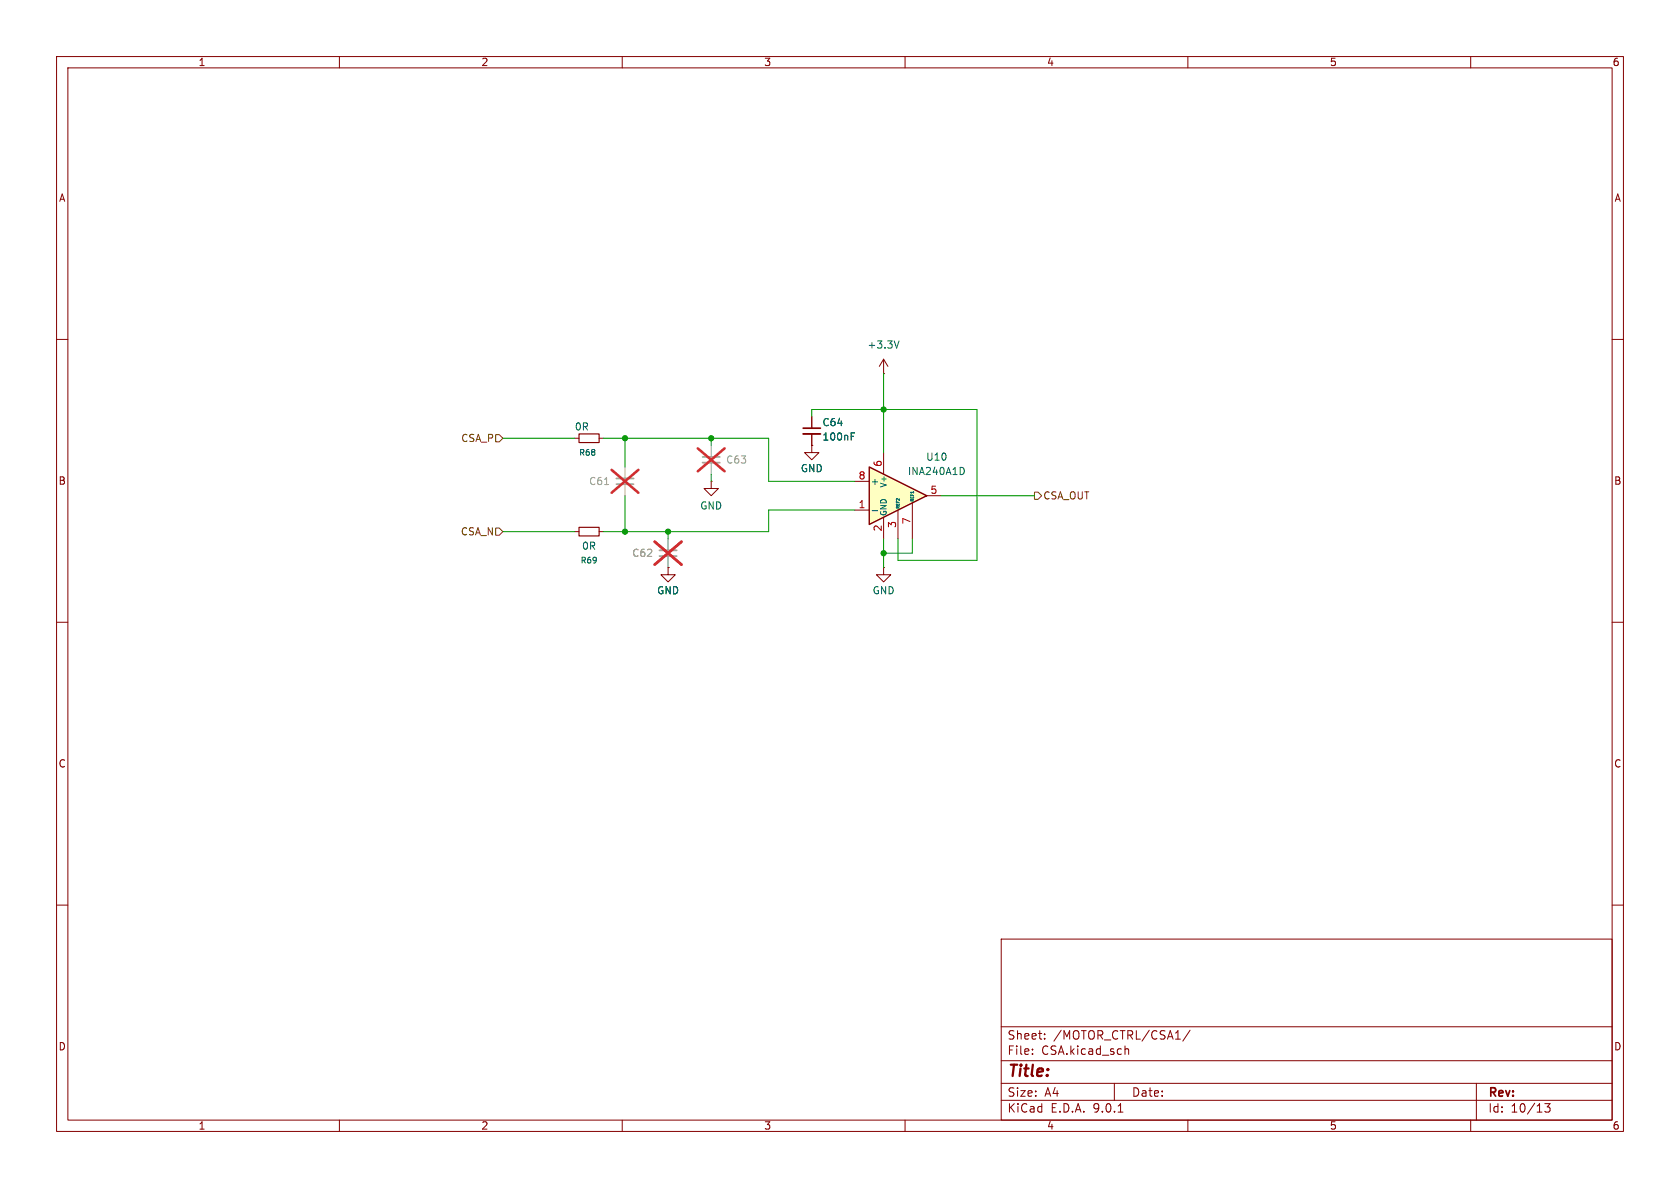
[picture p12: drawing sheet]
<svg xmlns="http://www.w3.org/2000/svg" width="297mm" height="210mm" viewBox="0 0 297 210" stroke-linecap="round" stroke-linejoin="round" font-family="sans-serif">
<g fill="none" stroke="#840000" stroke-width=".18">
<path d="M10 10h277v190h-277zM12 12h273v186h-273zM60 10v2M110 10v2M160 10v2M210 10v2M260 10v2M10 60h2M285 60h2M10 110h2M285 110h2M10 160h2"/>
<path d="M177 166h108v32h-108zM285 160h2M60 198v2M110 198v2M160 198v2M177 194.5h108M177 191.5h108M177 187.5h108M177 181.5h108M182.5 186.3v.1M182.5 185.5v.1M184.7 183.6v.1"/>
<path d="M184.7 182.8v.1M197 191.5v3M197.7 196.6h.8M198.9 184.9v1.5M198.9 185.5l.2-.1 .4 .1v.9M207.8 183.7h.9M210 198v2M210.4 182.1l-1.3 2M260 198v2M261 191.5v6.5M273.1 195.1h.9l-.5 .6 .5 .1v.7l-.3 .1h-.4l-.2-.1"/>
</g>
<path d="M153.7 82.6l10.1 5-10.1 5.1z" fill="#ffffc2"/>
<path d="M153.7 82.6l10.1 5-10.1 5.1z" fill="none" stroke="#840000" stroke-width=".25"/>
<g fill="none" stroke="#840000" stroke-width=".18">
<path d="M101.6 77.5h.8M105.9 77.5h.8M143.5 78.7v1.3h1.3l-1.3 1.3-1.3-1.3h1.3M143.5 78.7h.1M143.5 73.7v2M143.5 76.7v2M156.2 66h.1M156.2 63.5v2.5M156.2 63.5l-.8 1.3M156.2 63.5l.8 1.3M101.6 94h.8M105.9 94h.8"/>
<path d="M125.7 85.1v1.3h1.3l-1.3 1.2-1.2-1.2h1.2M125.7 85.1h.1M151.1 85.1h2.6M151.1 90.2h2.6M156.2 80v3.8M156.2 91.4v3.9M158.7 90.2v5.1M161.3 88.9v6.4M163.8 87.6h2.6M118.1 100.3v1.3h1.3l-1.3 1.3-1.3-1.3h1.3M118.1 100.3h.1M156.2 100.3v1.3h1.3l-1.3 1.3-1.3-1.3h1.3"/>
<path d="M156.2 100.3h.1"/>
</g>
<g fill="none" stroke="#006464" stroke-width=".18">
<path d="M150.5 77.1h.4M150.5 76.5h.6M158.9 60.3l-.4 1.2M154.2 90.3h1M158.5 88.6v.3h.5M158.5 89.1v.2h.5M158.5 89.6v.2h.5M158.5 88.2v.2M161 87.3v.3h.5M161 87.8v.2h.5M161 88.3v.3h.5M161.5 87l-.4 .1"/>
<path d="M170.2 82.7l.3 .5-.3 .6"/>
</g>
<path d="M142 75.7h3" fill="none" stroke="#840000" stroke-width=".3"/>
<path d="M142 76.7h3" fill="none" stroke="#840000" stroke-width=".33"/>
<path d="M109 85.6h3M116.6 98.3h3M124.2 80.8h3.1" fill="none" stroke="#a1a1a1" stroke-width=".3"/>
<path d="M109 84.6h3M116.6 97.3h3M124.2 81.8h3.1" fill="none" stroke="#a1a1a1" stroke-width=".33"/>
<path d="M125.7 78.7v2.1M110.5 82.6v2M110.5 85.6v2M118.1 95.3v2M118.1 98.3v2M125.7 81.8v2" fill="none" stroke="#a1a1a1" stroke-width=".18"/>
<path d="M106.9 85.7h.7" fill="none" stroke="#989898" stroke-width=".18"/>
<path d="M123.4 79.3l4.7 4M128.1 79.3l-4.7 4M108.1 83.1l4.8 4M112.9 83.1l-4.8 4M115.7 95.8l4.8 4M120.5 95.8l-4.8 4" fill="none" stroke="#e12e31" stroke-width=".46"/>
<path d="M102.4 76.7h3.5v1.5h-3.5zM102.4 93.2h3.5v1.5h-3.5z" fill="none" stroke="#840000" stroke-width=".2"/>
<path d="M87.6 76.8h.7l.6 .7-.6 .6h-.7zM87.6 93.3h.7l.6 .7-.6 .6h-.7zM182.9 87h.6l.6 .6-.6 .7h-.6z" fill="none" stroke="#725600" stroke-width=".18"/>
<g fill="none" stroke="#009600" stroke-width=".18">
<path d="M88.9 77.5h12.7M106.7 77.5h29.2v7.6h15.2M110.5 77.5v5.1M125.7 77.5v1.2M143.5 73.7v-1.3h29.2v26.7h-14v-3.8M156.2 66v14M88.9 94h12.7M110.5 87.6v6.4M118.1 94v1.3M125.7 83.8v1.3M151.1 90.2h-15.2v3.8h-29.2M156.2 95.3v5"/>
<path d="M161.3 95.3v2.5h-5.1M166.4 87.6h16.5"/>
</g>
<g fill="#009600" stroke="#009600" stroke-width=".18">
<circle cx="110.5" cy="77.5" r=".46"/>
<circle cx="125.7" cy="77.5" r=".46"/>
<circle cx="118.1" cy="94" r=".46"/>
<circle cx="110.5" cy="94" r=".46"/>
<circle cx="156.2" cy="72.4" r=".46"/>
<circle cx="156.2" cy="97.8" r=".46"/>
</g>
<text font-size="2.8" fill="#840000" x="178" y="190.9">Title:</text>
<g font-size="2.1" fill="#840000">
<text x="178" y="184">Sheet:</text>
<text x="186.2" y="184">/MOTOR_CTRL/CSA1/</text>
<text x="178" y="186.7">File:</text>
<text x="184.1" y="186.7">CSA.kicad_sch</text>
<text x="178" y="196.9">KiCad</text>
<text x="178" y="194.1">Size:</text>
<text x="184.7" y="194.1">A4</text>
<text x="185.7" y="196.9">E.D.A.</text>
<text x="193.3" y="196.9">9.0.1</text>
<text x="200" y="194.1">Date:</text>
<text x="263" y="194.3">Rev:</text>
<text x="263" y="196.9">Id:</text>
<text x="267.1" y="196.9">10/13</text>
</g>
<g font-size="1.8" fill="#840000">
<text x="35" y="11.9">1</text>
<text x="85" y="11.9">2</text>
<text x="135" y="11.9">3</text>
<text x="185" y="11.9">4</text>
<text x="235" y="11.9">5</text>
<text x="285" y="11.9">6</text>
<text x="10.3" y="35.9">A</text>
<text x="285.3" y="35.9">A</text>
<text x="10.3" y="85.9">B</text>
<text x="285.3" y="85.9">B</text>
<text x="10.3" y="135.9">C</text>
<text x="285.3" y="135.9">C</text>
<text x="10.3" y="185.9">D</text>
<text x="285.3" y="185.9">D</text>
<text x="35" y="199.9">1</text>
<text x="85" y="199.9">2</text>
<text x="135" y="199.9">3</text>
<text x="185" y="199.9">4</text>
<text x="235" y="199.9">5</text>
<text x="285" y="199.9">6</text>
</g>
<g font-size="1.8" fill="#006464">
<text x="153.3" y="61.8">+3.3V</text>
<text x="101.5" y="76.3">0R</text>
<text x="145.3" y="75.5">C64</text>
<text x="141.5" y="83.7">GND</text>
<text x="145.3" y="78.1">100nF</text>
<text x="163.6" y="81.6">U10</text>
<text x="153.8" y="86">+</text>
<text x="160.4" y="84.2">INA240A1D</text>
<text x="123.7" y="90.3">GND</text>
<text x="102.8" y="97.4">0R</text>
<text x="116.1" y="105.3">GND</text>
<text x="154.2" y="105.3">GND</text>
</g>
<g font-size="1.8" fill="#725600">
<text x="81.4" y="78.3">CSA_P</text>
<text x="184.3" y="88.5">CSA_OUT</text>
<text x="81.4" y="94.8">CSA_N</text>
</g>
<g font-size="1.8" fill="#989898">
<text x="128.3" y="82.1">C63</text>
<text x="104" y="85.9">C61</text>
<text x="111.7" y="98.6">C62</text>
</g>
<g font-size="1.8" fill="#a90000">
<text x="156" y="82.6" transform="rotate(-90 156 82.6)">6</text>
<text x="151.7" y="84.8">8</text>
<text x="151.7" y="89.9">1</text>
<text x="164.4" y="87.4">5</text>
<text x="156" y="94.1" transform="rotate(-90 156 94.1)">2</text>
<text x="158.5" y="93.4" transform="rotate(-90 158.5 93.4)">3</text>
<text x="161" y="92.8" transform="rotate(-90 161 92.8)">7</text>
</g>
<g font-size="1.4" fill="#006464">
<text x="102.3" y="80.7">R68</text>
<text x="156.9" y="86.3" transform="rotate(-90 156.9 86.3)">V+</text>
<text x="156.9" y="91.3" transform="rotate(-90 156.9 91.3)">GND</text>
<text x="102.5" y="99.8">R69</text>
</g>
<g font-size=".7" fill="#006464">
<text x="161.8" y="88.8" transform="rotate(-90 161.8 88.8)">REF1</text>
<text x="159.2" y="90" transform="rotate(-90 159.2 90)">REF2</text>
</g>
</svg>
